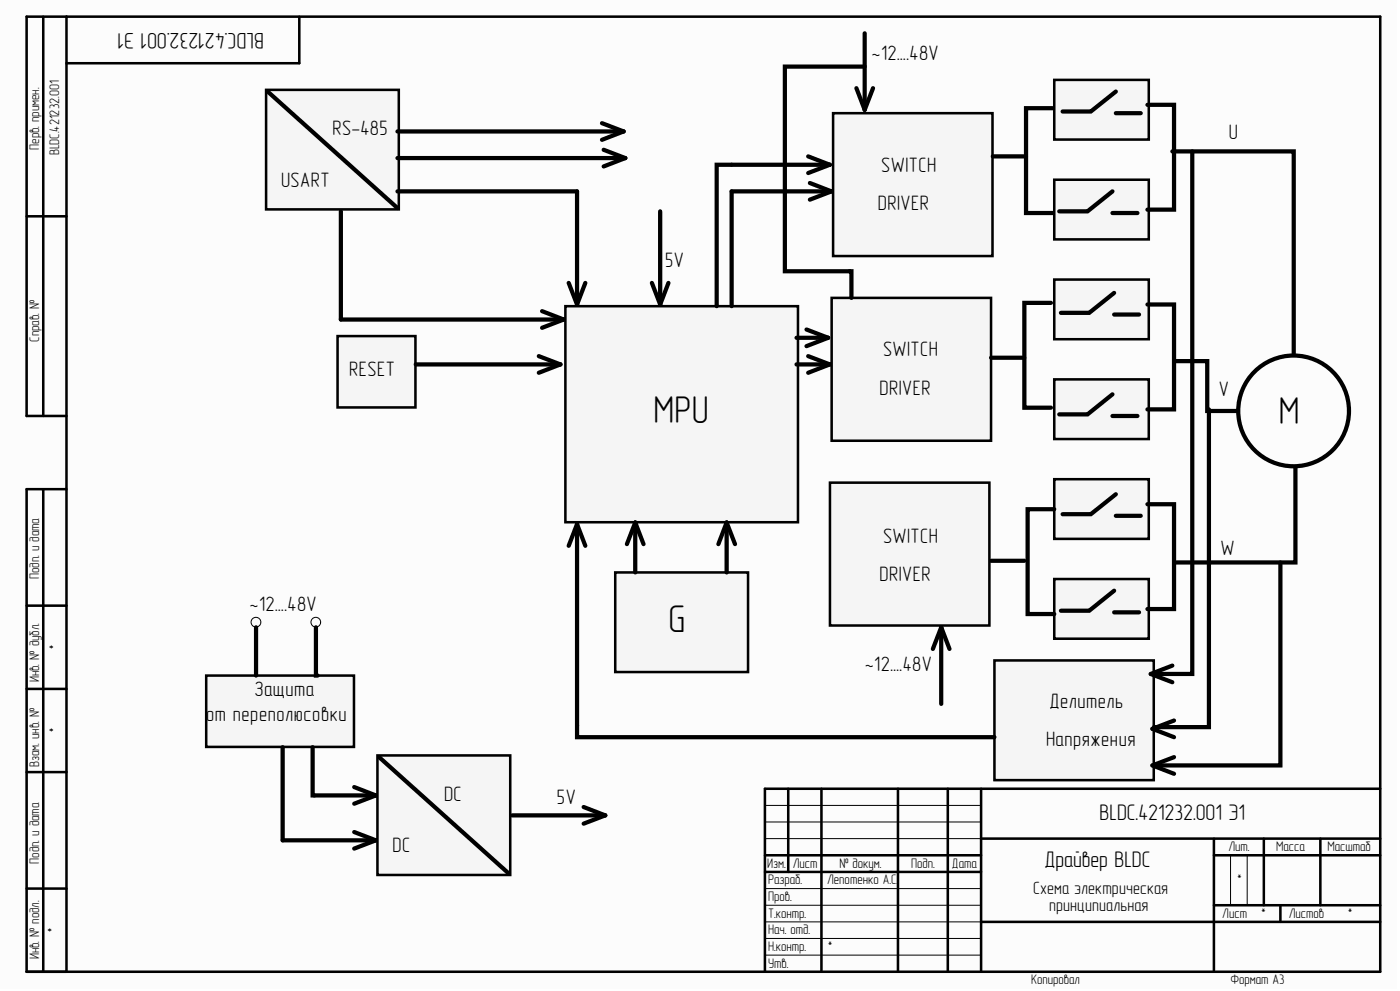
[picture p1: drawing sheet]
<svg xmlns="http://www.w3.org/2000/svg" width="420mm" height="297mm" viewBox="0 0 420 297" stroke-linecap="round" stroke-linejoin="round" font-family="sans-serif">
<path d="M0 0h418.8v296.2h-418.8z" fill="#fcfcfc"/>
<g fill="none" stroke="#000" stroke-width=".76">
<path d="M13 5v119.7M19.9 5v286.3M89.7 5v14h-69.8M8 64.8h11.9M19.9 124.7h-11.9v-119.7h405.9v286.3h-405.9v-144.7h11.9M13 146.6v144.7M8 181.5h11.9M8 206.5h11.9M8 231.4h11.9M236.4 236.4v25M246.3 236.4v54.9M269.3 236.4v54.9"/>
<path d="M284.2 236.4v54.9M294.2 236.4v54.9M413.9 236.4h-184.5v54.9M229.4 256.4h64.8M294.2 251.4h119.7M364 256.4h49.9M364 251.4v39.9M379 251.4v19.9M395.9 251.4v19.9M8 266.3h11.9M229.4 261.4h64.8M294.2 276.3h119.7"/>
<path d="M364 271.3h49.9M383.9 271.3v5"/>
</g>
<path d="M229.4 251.4h64.8M229.4 246.4h64.8M229.4 241.4h64.8M369 256.4v14.9M374 256.4v14.9M229.4 276.3h64.8M229.4 271.3h64.8M229.4 266.3h64.8M229.4 286.3h64.8M229.4 281.3h64.8" fill="none" stroke="#000" stroke-width=".3"/>
<g fill="#f5f5f5" stroke="#000" stroke-width=".76">
<path d="M169.5 91.8h69.8v64.7h-69.8z"/>
<path d="M184.5 171.6h39.8v29.8h-39.8z"/>
</g>
<path d="M190.5 156.6l2.5 6.5M190.5 156.6l-2.5 6.5M190.5 156.6v15M217.9 156.6l2.5 6.5M217.9 156.6l-2.5 6.5M217.9 156.6v15" fill="none" stroke="#000" stroke-width="1.3"/>
<path d="M101.2 100.7h23.4v21.4h-23.4z" fill="#f5f5f5" stroke="#000" stroke-width=".76"/>
<path d="M124.7 109.2h43.3M161.6 106.7l6.4 2.5M168 109.2l-6.4 2.5" fill="none" stroke="#000" stroke-width="1.3"/>
<path d="M79.8 26.9h39.8v35.9h-39.8z" fill="#f5f5f5" stroke="#000" stroke-width=".76"/>
<g fill="none" stroke="#000" stroke-width="1.3">
<path d="M80.3 27.4l38.9 35M119.2 39.4h67.8M180.5 36.9l6.5 2.5M187 39.4l-6.5 2.5M119.2 57.4h53.8v33.9M119.2 47.4h68.3M181 44.9l6.5 2.5M187.5 47.4l-6.5 2.5M102.2 63.3v32.5h66.8M162.5 93.3l6.5 2.5M169 95.8l-6.5 2.5M170.5 84.8l2.5 6.5"/>
<path d="M175.5 84.8l-2.5 6.5"/>
</g>
<g fill="#f5f5f5" stroke="#000" stroke-width=".76">
<path d="M249.8 33.9h47.8v42.8h-47.8z"/>
<path d="M249.4 89.3h47.8v42.8h-47.8z"/>
<path d="M248.9 144.7h47.8v42.8h-47.8z"/>
<path d="M316.1 23.9h28.4v17.9h-28.4z"/>
<path d="M316.1 53.9h28.4v17.9h-28.4z"/>
<path d="M316.1 83.8h28.4v17.9h-28.4z"/>
<path d="M316.1 113.7h28.4v17.9h-28.4z"/>
<path d="M316.1 143.6h28.4v17.9h-28.4z"/>
<path d="M316.1 173.6h28.4v17.8h-28.4z"/>
</g>
<g fill="none" stroke="#000" stroke-width="1.3">
<path d="M315.6 32.4h-7.9v31.5h7.9M334.6 27.4l-7.5 6h-8.5M334.6 33.9h7.5M344.1 31.4h7.9v31.4h-7.9M242.3 46.9l6.5 2.5M242.8 54.9l6.5 2.5M248.8 49.4l-6.5 2.5M248.8 49.4h-33.9v42.4M249.3 57.4l-6.5 2.4M249.3 57.4h-29.9v34.4M297.7 46.9h10M333.6 57.4l-7.5 5.9h-8.5"/>
<path d="M351.5 45.4h36.4v60.8M333.6 63.9h7.5M241.8 98.8l6.5 2.4M315.1 90.8h-7.9v31.4h7.9M334.1 87.8l-7.5 6h-8.5M334.1 94.3h7.5M344.1 91.3h7.9v31.4h-7.9M238.8 109.2h10M238.8 101.2h9.5M242.3 106.7l6.5 2.5M248.3 101.2l-6.5 2.6M248.8 109.2l-6.5 2.5"/>
<path d="M297.2 107.2h10M333.6 118.2l-7.5 6h-8.5M352 108.2h10v15h9M333.6 124.7h7.5M316.1 152.6h-8v31.4h8M334.6 148.1l-7.5 6h-8.5M334.6 154.6h7.5M344.1 151.1h7.9v31.5h-7.9M388.4 140.2v28.4h-36.4M297.2 168.1h10M334.1 177.1l-7.5 6h-8.5M334.1 183.5h7.5"/>
<circle cx="387.9" cy="123.2" r="16.6"/>
</g>
<g fill="#f5f5f5" stroke="#000" stroke-width=".76">
<path d="M61.8 202.5h44.3v21.4h-44.3z"/>
<path d="M113.2 226.4h39.8v35.9h-39.8z"/>
</g>
<g fill="none" stroke="#000" stroke-width="1.3">
<path d="M259.3 20h-24v61.3h20v8M259.3 10v22.9M256.8 26.4l2.5 6.5M261.8 26.4l-2.5 6.5M198 63.3v28M195.5 84.8l2.5 6.5M200.4 84.8l-2.4 6.5M76.8 188v14.5M94.7 188v14.5h.5M282.2 188l2.5 6.5M282.2 188l-2.5 6.5M282.2 188v23"/>
<path d="M84.8 224v27.9h27.9M93.7 224v14.4h19M106.2 235.9l6.5 2.5M112.7 238.4l-6.5 2.5M113.7 226.9l38.9 35M106.2 249.4l6.5 2.5M112.7 251.9l-6.5 2.5M153.6 244.4h27.9M175 241.9l6.5 2.5M181.5 244.4l-6.5 2.5"/>
</g>
<path d="M78.2 186.5a1.47 1.47 0 0 0-2.1-1.3 1.47 1.47 0 0 0-.2 2.5 1.47 1.47 0 0 0 2.3-1M96.2 186.5a1.46 1.46 0 0 0-2.2-1.3 1.46 1.46 0 0 0-.1 2.5 1.46 1.46 0 0 0 2.2-1" fill="none" stroke="#000" stroke-width=".3"/>
<path d="M298.2 198h47.8v35.8h-47.8z" fill="#f5f5f5" stroke="#000" stroke-width=".76"/>
<path d="M357.5 45.4v156.6h-11.9M362.5 122.7v95.2h-16.5M173 157.1l-2.5 6.5M173 157.1l2.5 6.5M173 157.1v63.9h125.2M383.9 168.6v60.8h-37.9M351.5 199.5l-6.4 2.5 6.4 2.5M352 216l-6.4 2.5 6.4 2.5M352 226.9l-6.4 2.5 6.4 2.5" fill="none" stroke="#000" stroke-width="1.3"/>
<g font-size="11.6">
<text x="196" y="126.7">MPU</text>
<text x="383.5" y="127.1">M</text>
<text x="200.4" y="189.5">G</text>
</g>
<g font-size="6.8">
<text x="79.1" y="9.9" transform="rotate(-180 79.1 9.9)">BLDC.421232.001 Э1</text>
<text x="329.7" y="245.9">BLDC.421232.001 Э1</text>
<text x="313.2" y="259.9">Драйвер BLDC</text>
</g>
<g font-size="6.2">
<text x="261.3" y="18.1">~12....48V</text>
<text x="99.7" y="40.5">RS-485</text>
<text x="368.5" y="41.6">U</text>
<text x="264.3" y="51.5">SWITCH</text>
<text x="84.3" y="56">USART</text>
<text x="263.3" y="63">DRIVER</text>
<text x="199.4" y="79.9">5V</text>
<text x="264.8" y="106.8">SWITCH</text>
<text x="104.7" y="112.8">RESET</text>
<text x="263.8" y="118.3">DRIVER</text>
<text x="365.5" y="118.8">V</text>
<text x="264.8" y="162.7">SWITCH</text>
<text x="366" y="166.2">W</text>
<text x="263.8" y="174.2">DRIVER</text>
<text x="74.8" y="183.2">~12....48V</text>
<text x="259.3" y="201.1">~12....48V</text>
<text x="76.3" y="208.6">Защита</text>
<text x="314.7" y="212.1">Делитель</text>
<text x="61.8" y="216.1">от переполюсовки</text>
<text x="313.7" y="223.6">Напряжения</text>
<text x="133.2" y="240">DC</text>
<text x="167" y="241">5V</text>
<text x="117.7" y="255.5">DC</text>
</g>
<g font-size="5.3">
<text x="309.8" y="268">Схема электрическая</text>
<text x="314.6" y="273">принципиальная</text>
</g>
<g font-size="4.1">
<text x="11.7" y="44.9" transform="rotate(-90 11.7 44.9)">Перв. примен.</text>
<text x="17.7" y="46.5" transform="rotate(-90 17.7 46.5)">BLDC.421232.001</text>
<text x="11.7" y="102.4" transform="rotate(-90 11.7 102.4)">Справ. №</text>
<text x="11.7" y="173.6" transform="rotate(-90 11.7 173.6)">Подп. и дата</text>
<text x="17.7" y="194.8" transform="rotate(-90 17.7 194.8)">*</text>
<text x="11.7" y="204.5" transform="rotate(-90 11.7 204.5)">Инв. № дубл.</text>
<text x="17.7" y="219.7" transform="rotate(-90 17.7 219.7)">*</text>
<text x="11.7" y="230" transform="rotate(-90 11.7 230)">Взам. инв. №</text>
<text x="368.4" y="255.1">Лит.</text>
<text x="382.6" y="255.1">Масса</text>
<text x="398" y="255.1">Масштаб</text>
<text x="11.7" y="258.9" transform="rotate(-90 11.7 258.9)">Подп. и дата</text>
<text x="230.1" y="260.1">Изм.</text>
<text x="237.8" y="260.1">Лист</text>
<text x="251.7" y="260.1">№ докум.</text>
<text x="273.2" y="260.1">Подп.</text>
<text x="285.5" y="260.1">Дата</text>
<text x="230.3" y="265.1">Разраб.</text>
<text x="248.1" y="265.1">Лепотенко А.С.</text>
<text x="370.7" y="265.1">*</text>
<text x="230.3" y="270.1">Пров.</text>
<text x="230.3" y="275.1">Т.контр.</text>
<text x="366.5" y="275.1">Лист</text>
<text x="378" y="275.1">*</text>
<text x="386.4" y="275.1">Листов</text>
<text x="403.9" y="275.1">*</text>
<text x="17.2" y="279.5" transform="rotate(-90 17.2 279.5)">*</text>
<text x="230.3" y="280">Нач. отд.</text>
<text x="11.7" y="287.6" transform="rotate(-90 11.7 287.6)">Инв. № подл.</text>
<text x="230.3" y="285">Н.контр.</text>
<text x="248.1" y="285">*</text>
<text x="230.3" y="290">Утв.</text>
<text x="309.2" y="295">Копировал</text>
<text x="369" y="295">Формат А3</text>
</g>
</svg>
